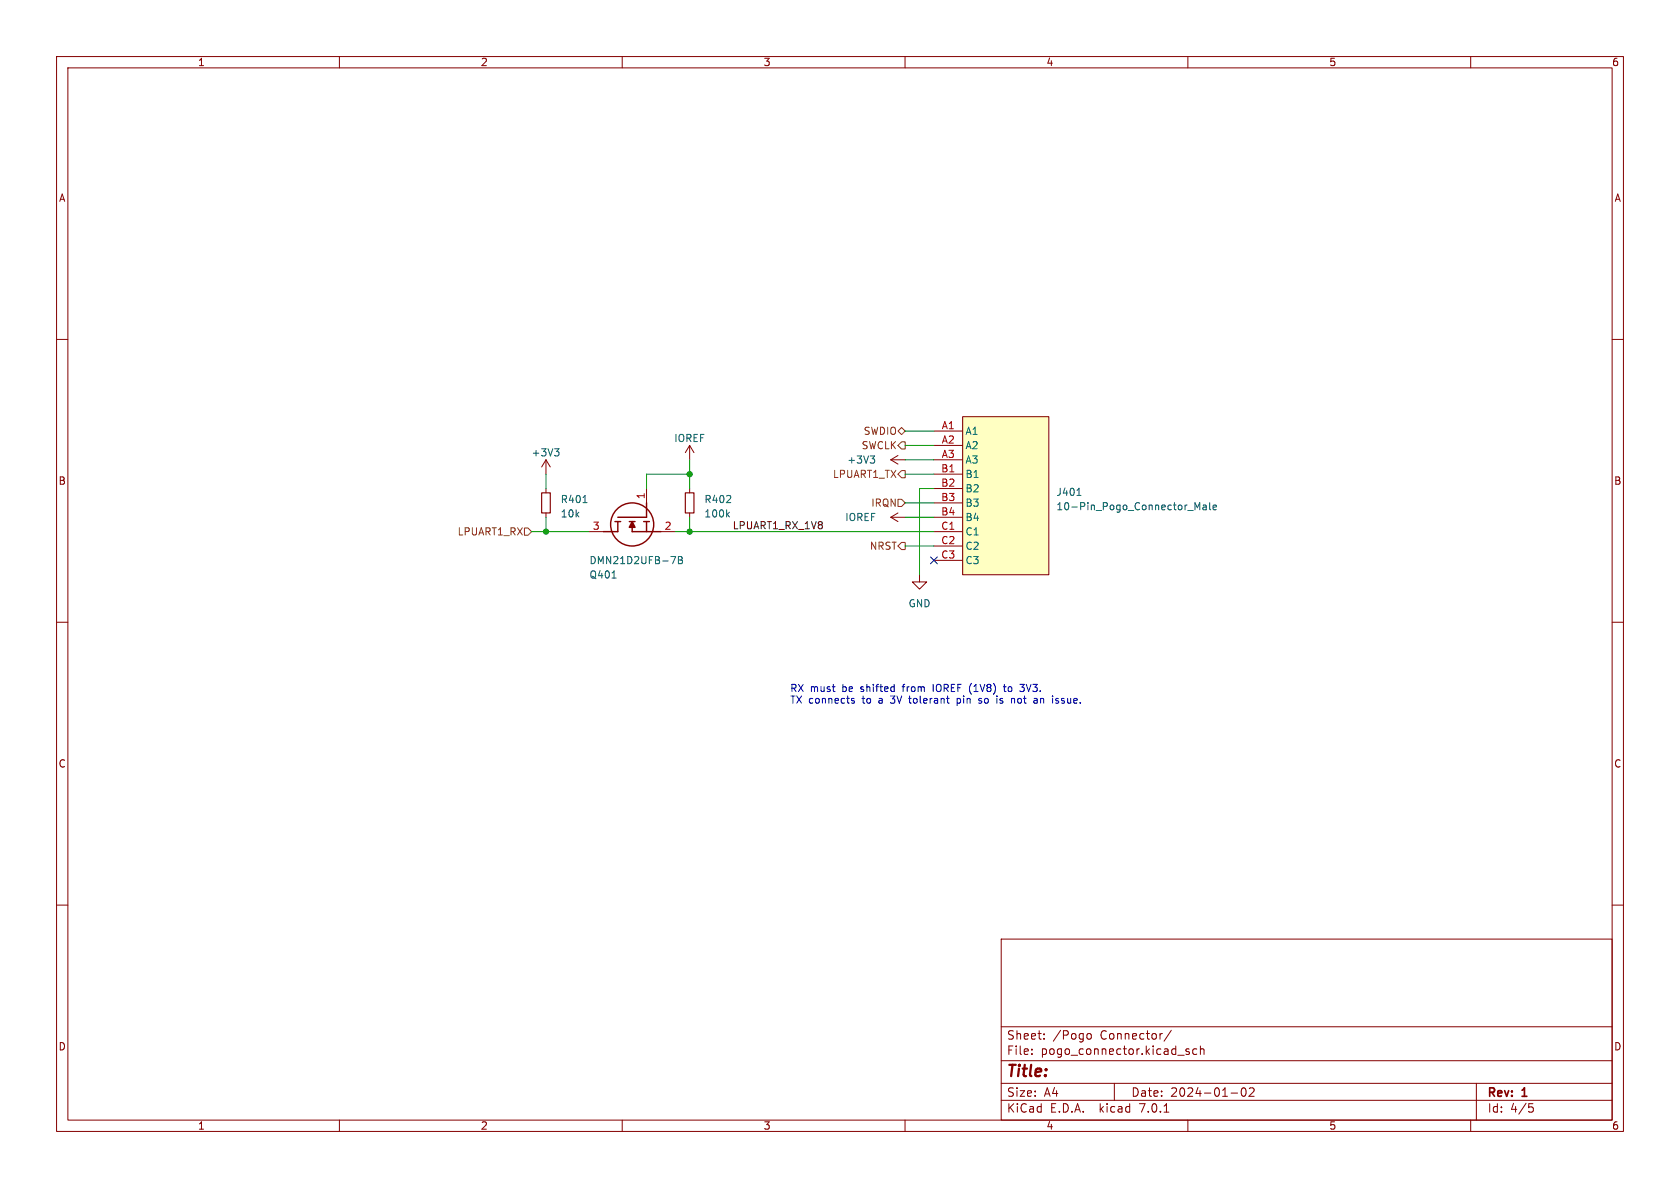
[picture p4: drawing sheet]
<svg xmlns="http://www.w3.org/2000/svg" width="297mm" height="210mm" viewBox="0 0 297 210" stroke-linecap="round" stroke-linejoin="round" font-family="sans-serif">
<g fill="none" stroke="#840000" stroke-width=".18">
<path d="M10 10h277v190h-277zM12 12h273v186h-273zM60 10v2M110 10v2M160 10v2M210 10v2M260 10v2M10 60h2M285 60h2M121.9 78.7v2.6M121.9 78.7l-.7 1.3M121.9 78.7l.8 1.3"/>
<path d="M165.1 76.2h5.1M165.1 78.7h5.1M170.2 73.7h15.2v27.9h-15.2zM96.5 81.3v2.5M96.5 86.4v.7M96.5 90.7v.7M96.5 81.3l-.7 1.3M96.5 81.3l.8 1.3M104.1 94h2.6M114.3 86.4v2.5M116.8 94h2.6M121.9 86.4v.7"/>
<path d="M121.9 90.7v.7M157.5 91.4l1.2 .8M157.5 91.4h2.5M157.5 81.3l1.2 .7M157.5 81.3h2.5M158.7 90.7l-1.2 .7M158.7 80.5l-1.2 .8M165.1 91.4h5.1M165.1 81.3h5.1M165.1 83.8h5.1M165.1 86.4h5.1M165.1 88.9h5.1"/>
<path d="M165.1 94h5.1M165.1 96.5h5.1M165.1 99.1h5.1M10 110h2M162.6 101.6v1.3h1.2l-1.2 1.2-1.3-1.2h1.3M285 110h2M10 160h2M285 160h2M177 166h108v32h-108zM60 198v2M110 198v2M160 198v2"/>
<path d="M177 194.5h108M177 191.5h108M177 187.5h108M177 181.5h108M182.4 186.3v.1M182.4 185.5v.1M184.6 183.6v.1M184.6 182.8v.1M192.2 182.8l.4-.1 .3 .3v.4l-.1 .2-.4 .1-.2-.1M197 191.5v3M205.8 196.6h.8M207.1 182.1l-1.3 2"/>
<path d="M210 198v2M210.2 185.5l-.3-.1-.3 .2 .1 .2 .5 .2v.3h-.6M211.6 185.5l-.5-.1-.2 .3v.4l.1 .2h.6M212.2 185.5l.2-.1 .4 .1 .1 .9M212.2 184.9v1.5M217.6 193.2h1.2M219.6 192.4l.2-.1a.81 .81 0 0 1 .6 .6 .81 .81 0 0 1-.3 .8l-.2 .1a.81 .81 0 0 1-.6-.6 .81 .81 0 0 1 .3-.8zM220.9 192.4l.5-.1 .2 .1 .1 .3-.9 1.1h.9M260 198v2M261 191.5v6.5M270.3 195.1h.7M270.4 195.7h.4l.3 .3-.2 .5-.5 .1"/>
</g>
<g fill="none" stroke="#006464" stroke-width=".18">
<path d="M98 79.3h.8l-.4 .5M98.6 79.8l.2 .3v.3l-.2 .2M103.1 88.9h.7M118.6 98.4h.9l-.6 1.2M119.9 98.4h.5l.2 .2-.2 .4 .2 .1 .1 .3-.3 .2h-.5zM119.9 99h.5M128.6 90.9l.3 .5M128.9 90.5l-.4 .5M153.8 80.6h.8l-.4 .5M154.4 81.1l.2 .2v.3l-.2 .3M190.4 87.6h.7M211.3 88.9l.4 .9 .4-.9v1.2"/>
<path d="M212.7 89.3h.5v.8M213.2 89.6h-.4l-.2 .2 .2 .3h.4M213.9 88.9v1l.1 .2M214.5 89.7l.6-.1-.1-.3h-.4l-.1 .2v.6h.5M108.2 102.2h.7"/>
</g>
<path d="M95.8 87.1h1.5v3.6h-1.5zM121.2 87.1h1.5v3.6h-1.5z" fill="none" stroke="#840000" stroke-width=".2"/>
<path d="M170.2 73.7h15.2v27.9h-15.2z" fill="#ffffc2" stroke="#ffffc2" stroke-width=".18"/>
<g fill="none" stroke="#840000" stroke-width=".25">
<path d="M108.7 92.2h1M109.2 92.2v1.8h-2.5M111.3 92.2h1M111.8 92.2v1.8h5M113.8 92.2h1M114.3 88.9v2.5h-5.1M114.3 92.2v1.8"/>
<circle cx="111.8" cy="92.7" r="3.8"/>
</g>
<path d="M111.8 92.2l.5 1h-1z" fill="#840000" stroke="#840000" stroke-width=".25"/>
<path d="M158.7 76.2l.7-.6 .6 .6-.6 .6zM159.4 78.1h.6v1.3h-.6l-.7-.7zM92.7 93.3h.6l.7 .7-.7 .6h-.6zM158.7 88.3h.7l.6 .6-.6 .6h-.7zM159.4 95.9h.6v1.3h-.6l-.7-.7zM159.4 83.2h.6v1.3h-.6l-.7-.7z" fill="none" stroke="#725600" stroke-width=".18"/>
<g fill="none" stroke="#0000c2" stroke-width=".18">
<path d="M150.6 123.8l.4 .1 .1 .2-.2 .2-.4-.1M150.6 123.5h.4M158 121.4l.1 .1M158.1 121v1.2M158.1 122.2h-.1M167.3 123.5h.5M167.6 124.2l.2 .1M173 124.2l.1 .1M173.2 123.5l-.2 .1 .2 .3M176.2 123.5v.8M177.4 121.4h.5M178.8 123.5v.8"/>
<path d="M179.2 123.5l-.4 .1M180.3 121h.8M180.3 122.1l.5 .1M182.8 123.5h.5M183.2 123.8h-.3l-.1 .2v.2l.4 .1M186.6 124.2l.1 .1M186.7 123.5v.3"/>
</g>
<g fill="none" stroke="#009600" stroke-width=".18">
<path d="M160 76.2h5.1M160 78.7h5.1M94 94h10.1M96.5 83.8v2.6M96.5 91.4v2.6M119.4 94h45.7M121.9 83.8h-7.6v2.6M121.9 81.3v5.1M121.9 91.4v2.6M160 81.3h5.1M160 96.5h5.1M160 83.8h5.1"/>
<path d="M160 88.9h5.1M160 91.4h5.1M165.1 86.4h-2.5v15.2"/>
</g>
<path d="M164.5 98.5l1.2 1.2M165.7 98.5l-1.2 1.2" fill="none" stroke="#000084" stroke-width=".18"/>
<g fill="#009600" stroke="#009600" stroke-width=".18">
<circle cx="121.9" cy="94" r=".46"/>
<circle cx="121.9" cy="83.8" r=".46"/>
<circle cx="96.5" cy="94" r=".46"/>
</g>
<text font-size="2.8" fill="#840000" x="178" y="190.8">Title:</text>
<g font-size="2.1" fill="#840000">
<text x="178" y="183.9">Sheet:</text>
<text x="186.2" y="183.9">/Pogo</text>
<text x="194.5" y="183.9">Connector/</text>
<text x="178" y="186.6">File:</text>
<text x="184" y="186.6">pogo_connector.kicad_sch</text>
<text x="178" y="196.8">KiCad</text>
<text x="178" y="194">Size:</text>
<text x="184.6" y="194">A4</text>
<text x="185.7" y="196.8">E.D.A.</text>
<text x="194.4" y="196.8">kicad</text>
<text x="200" y="194">Date:</text>
<text x="201.5" y="196.8">7.0.1</text>
<text x="206.9" y="194">2024-01-02</text>
<text x="263" y="194.2">Rev:</text>
<text x="263" y="196.8">Id:</text>
<text x="267" y="196.8">4/5</text>
<text x="269.2" y="194.2">1</text>
</g>
<g font-size="1.8" fill="#840000">
<text x="35" y="11.8">1</text>
<text x="85" y="11.8">2</text>
<text x="135" y="11.8">3</text>
<text x="185" y="11.8">4</text>
<text x="235" y="11.8">5</text>
<text x="285" y="11.8">6</text>
<text x="10.4" y="35.8">A</text>
<text x="285.4" y="35.8">A</text>
<text x="10.3" y="85.8">B</text>
<text x="285.3" y="85.8">B</text>
<text x="10.3" y="135.8">C</text>
<text x="285.3" y="135.8">C</text>
<text x="10.3" y="185.8">D</text>
<text x="285.3" y="185.8">D</text>
<text x="35" y="199.8">1</text>
<text x="85" y="199.8">2</text>
<text x="135" y="199.8">3</text>
<text x="185" y="199.8">4</text>
<text x="235" y="199.8">5</text>
<text x="285" y="199.8">6</text>
</g>
<g font-size="1.8" fill="#725600">
<text x="152.6" y="77">SWDIO</text>
<text x="152.2" y="79.6">SWCLK</text>
<text x="147.1" y="84.6">LPUART1_TX</text>
<text x="153.9" y="89.7">IRQN</text>
<text x="80.8" y="94.8">LPUART1_RX</text>
<text x="153.7" y="97.3">NRST</text>
</g>
<g font-size="1.8" fill="#a90000">
<text x="166.4" y="75.9">A1</text>
<text x="166.3" y="83.6">B1</text>
<text x="166.4" y="78.5">A2</text>
<text x="166.4" y="81">A3</text>
<text x="114" y="88.3" transform="rotate(-90 114 88.3)">1</text>
<text x="166.3" y="86.1">B2</text>
<text x="166.3" y="88.6">B3</text>
<text x="104.7" y="93.7">3</text>
<text x="117.4" y="93.7">2</text>
<text x="166.3" y="91.2">B4</text>
<text x="166.3" y="93.7">C1</text>
<text x="166.3" y="96.3">C2</text>
<text x="166.3" y="98.8">C3</text>
</g>
<g font-size="1.8" fill="#006464">
<text x="170.7" y="77">A1</text>
<text x="93.9" y="80.8">+3V3</text>
<text x="119.1" y="78.3">IOREF</text>
<text x="149.7" y="82.1">+3V3</text>
<text x="170.7" y="79.6">A2</text>
<text x="170.7" y="82.1">A3</text>
<text x="99.1" y="89.1">R401</text>
<text x="124.5" y="89.1">R402</text>
<text x="170.7" y="84.6">B1</text>
<text x="170.7" y="87.2">B2</text>
<text x="170.7" y="89.7">B3</text>
<text x="186.7" y="87.8">J401</text>
<text x="99.1" y="91.6">10k</text>
<text x="124.5" y="91.6">100k</text>
<text x="149.4" y="92.3">IOREF</text>
<text x="170.7" y="92.3">B4</text>
<text x="170.7" y="94.8">C1</text>
<text x="186.7" y="90.4">10-Pin_Pogo_Connector_Male</text>
<text x="104.1" y="99.9">DMN21D2UFB-7B</text>
<text x="170.7" y="97.3">C2</text>
<text x="170.7" y="99.9">C3</text>
<text x="104.1" y="102.4">Q401</text>
<text x="160.6" y="107.5">GND</text>
</g>
<text font-size="1.8" fill="#0f0f0f" x="129.5" y="93.6">LPUART1_RX_1V8</text>
<g font-size="1.8" fill="#0000c2">
<text x="139.7" y="122.4">RX must</text>
<text x="139.7" y="124.5">TX connects</text>
<text x="149" y="122.4">be</text>
<text x="152.3" y="122.4">shifted</text>
<text x="152.5" y="124.5">to</text>
<text x="155.5" y="124.5">a</text>
<text x="157.7" y="124.5">3V tolerant</text>
<text x="159.9" y="122.4">from</text>
<text x="165.3" y="122.4">IOREF (1V8)</text>
<text x="169.7" y="124.5">pin</text>
<text x="173.7" y="124.5">so</text>
<text x="176.9" y="124.5">is</text>
<text x="178.1" y="122.4">to</text>
<text x="179.7" y="124.5">not</text>
<text x="181.1" y="122.4">3V3.</text>
<text x="183.8" y="124.5">an</text>
<text x="187.2" y="124.5">issue.</text>
</g>
</svg>
